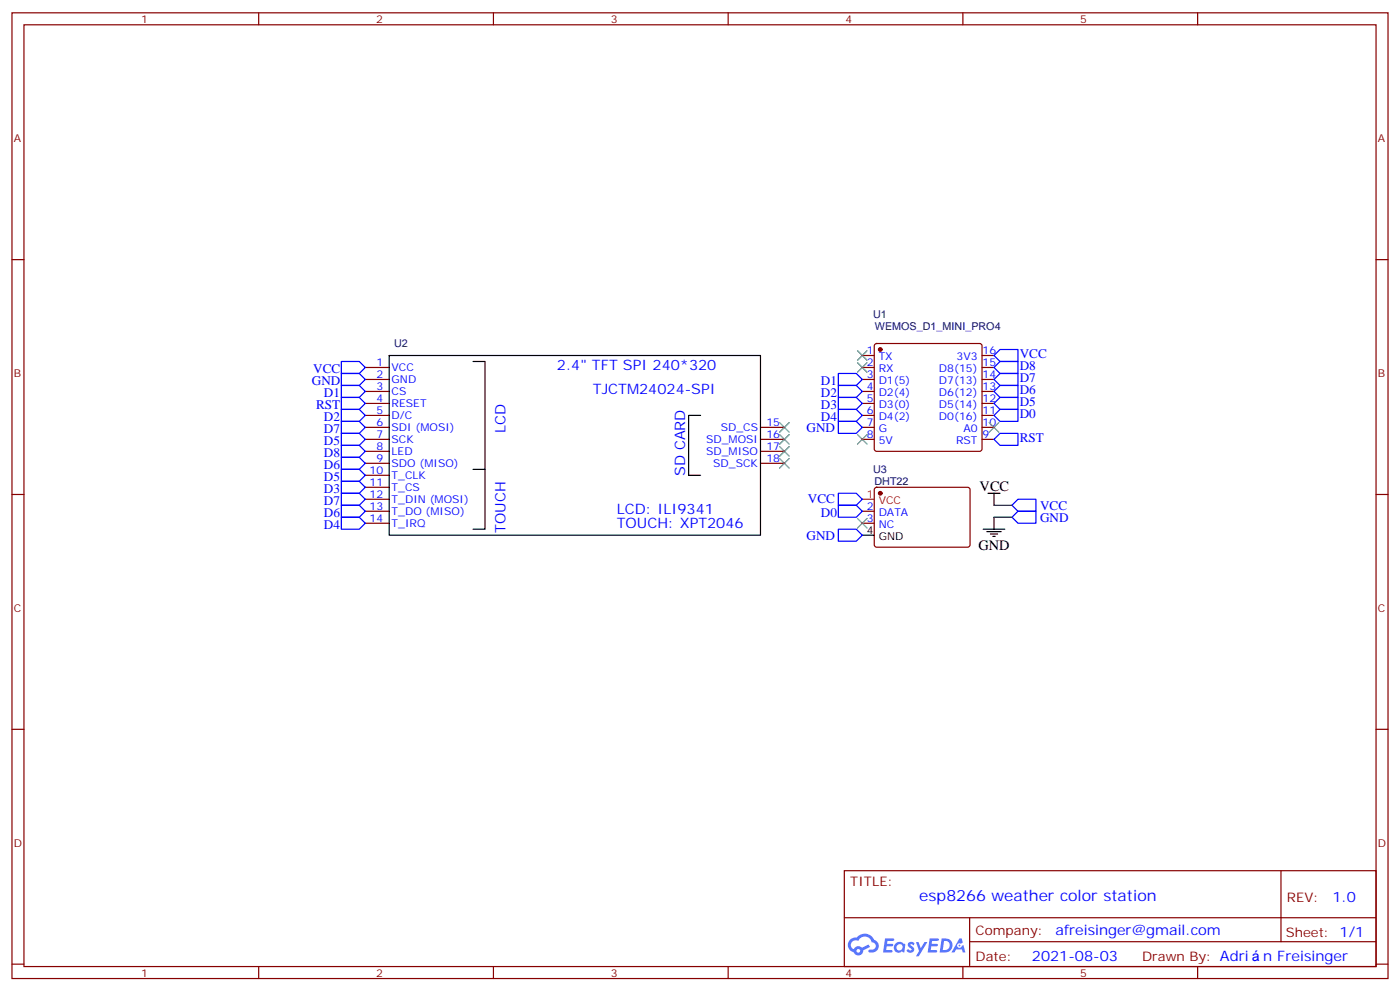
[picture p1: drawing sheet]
<svg xmlns="http://www.w3.org/2000/svg" width="412mm" height="292mm" viewBox="0 0 412 292" stroke-linecap="round" stroke-linejoin="round" font-family="sans-serif">
<g fill="none" stroke="#870000" stroke-width=".35">
<path d="M3.5 3.8h405.4v284.3h-405.4zM7.1 7.3h398.2v277.3h-398.2zM76.2 3.8v3.5M145.3 3.8v3.5M214.5 3.8v3.5M283.6 3.8v3.5M352.8 3.8v3.5M3.5 76.4h3.6M405.3 76.4h3.6M3.5 145.6h3.6M405.3 145.6h3.6M3.5 214.7h3.6"/>
<path d="M405.3 214.7h3.6M248.7 256.4h156.6v28.2h-156.6zM377.3 256.4v20.9M248.7 270.2h156.5M285.6 277.3h119.6M285.6 270.2v14.1M3.5 283.9h3.6M76.2 284.6v3.5M145.3 284.6v3.5M214.5 284.6v3.5M283.6 284.6v3.5M352.8 284.6v3.5"/>
<path d="M405.3 283.9h3.6"/>
</g>
<g fill="#5487ff">
<path d="M267.7 277.5a1.22 1.22 0 0 1 1.7 .3l-.4 .6a.47 .47 0 0 0-.3-.4 .47 .47 0 0 0-.5 .2l.1 .2a1.14 1.14 0 0 1 .8 1.7 1.14 1.14 0 0 1-1.9 0l-.2-.2 .5-.5 .7 .4a.29 .29 0 0 0 .3-.2 .29 .29 0 0 0-.2-.4 1.04 1.04 0 0 1-.6-1.7z"/>
<path d="M260.7 276.3h2.4l.3 .2-.2 .5h-1.8l-.1 .9h1.5l.3 .4-.3 .3h-1.6l-.2 1.1 1.7 .1 .2 .3-.2 .3h-2.6z"/>
<path d="M273.8 276.3h2.4l.3 .2-.1 .5h-1.8l-.2 .9h1.6l.3 .4-.4 .3h-1.6l-.1 1.1 1.7 .1 .2 .3-.2 .3h-2.6z"/>
<path d="M282.6 276.3h.7l.3 1.2-.6 .4a.69 .69 0 0 0-1 .2 .69 .69 0 0 0 .4 1 .69 .69 0 0 0 .9-.6l.5-.3 .6 2.2h-.8l-.2-.8h-1.8l-.5 .8h-.8z"/>
<path d="M269.8 277.4h.8l.6 1.8 1.1-1.8h.9l-2.6 4.2h-.8l.9-1.6z"/>
<path d="M277.4 276.3l-.6 4.1h1.3a2.11 2.11 0 0 0 2.5-2.1 2.11 2.11 0 0 0-2.5-2zM278.1 277a1.39 1.39 0 0 1 1.7 1.4 1.39 1.39 0 0 1-1.8 1.3h-.3z"/>
<path d="M263.7 277.9a1.54 1.54 0 0 0-.1 2.2 1.54 1.54 0 0 0 2.2 .1l.6 .2 .3-2.3-.2-.2h-.4a1.49 1.49 0 0 0-2.4 0zM264 278.9a.94 .94 0 0 1 1.8 0 .94 .94 0 0 1-1.8 0z"/>
<path d="M250.4 276.7a2.18 2.18 0 0 0 1.1 3.7 1.44 1.44 0 0 0 1.6 .9 1.44 1.44 0 0 0 1.2-1.5l2-1-.5-.7-1.9 .9a1.47 1.47 0 0 0-2.4 .5 1.39 1.39 0 0 1-.7-2 1.39 1.39 0 0 1 2-.4 2.12 2.12 0 0 1 2.2-1.3 2.12 2.12 0 0 1 1.9 1.7 1.14 1.14 0 0 1 1.1 1.4 1.14 1.14 0 0 1-1.7 .7 .43 .43 0 0 0-.5 .4 .43 .43 0 0 0 .4 .5 1.98 1.98 0 0 0 2.5-1.3 1.98 1.98 0 0 0-1.2-2.5 3.1 3.1 0 0 0-5.3-.7l-.9 .1zM252.3 280a.55 .55 0 0 1 1.1 0 .55 .55 0 0 1-1.1 0z"/>
<circle cx="282.6" cy="278.4" r=".26"/>
</g>
<g fill="none" stroke="#870000" stroke-width=".35">
<path d="M107.6 108.2h7.1M107.6 111.7h7.1M107.6 115.3h7.1M107.6 118.8h7.1M254 104.7h3.5M254 108.2h3.5M254 111.7h3.5M254 115.3h3.5M254 118.8h3.5M257.8 101.3l.4-.2h30.4l.5 .2 .2 .5v30.4l-.3 .5-.4 .2h-30.4l-.5-.2-.2-.5v-30.4zM289.3 104.7h3.5M289.3 108.2h3.5"/>
<path d="M289.3 111.7h3.5M289.3 115.3h3.5M289.3 118.8h3.5M107.6 122.3h7.1M107.6 125.8h7.1M107.6 129.4h7.1M107.6 132.9h7.1M107.6 136.4h7.1M107.6 139.9h7.1M224 125.8h7.1M224 129.4h7.1M224 132.9h7.1"/>
<path d="M224 136.4h7.1M254 122.3h3.5M254 125.8h3.5M254 129.4h3.5M289.3 122.3h3.5M289.3 125.8h3.5M289.3 129.4h3.5M107.6 143.5h7.1M107.6 147h7.1M107.6 150.5h7.1M107.6 154.1h7.1M254 150.5h3.5"/>
<path d="M254 154.1h3.5M257.8 143.7l.4-.2h27.1l.5 .7-.1 16.5-.7 .4-27-.1-.5-.6v-16.2z"/>
</g>
<g fill="#870000" stroke="#870000" stroke-width=".35">
<circle cx="259.3" cy="102.9" r=".53"/>
<circle cx="259.3" cy="145.2" r=".53"/>
</g>
<g fill="none" stroke="#00f" stroke-width=".35">
<path d="M100.5 117h5.3l1.8 1.8-1.8 1.7h-5.3zM100.5 113.5h5.3l1.8 1.8-1.8 1.7h-5.3zM100.5 110h5.3l1.8 1.7-1.8 1.8h-5.3zM100.5 106.4h5.3l1.8 1.8-1.8 1.8h-5.3zM246.9 117h5.3l1.8 1.8-1.8 1.7h-5.3zM246.9 113.5h5.3l1.8 1.8-1.8 1.7h-5.3zM246.9 110h5.3l1.8 1.7-1.8 1.8h-5.3zM292.8 115.3l1.8-1.8h5.3v3.5h-5.3zM294.6 110h5.3v3.5h-5.3l-1.8-1.8zM294.6 117h5.3v3.5h-5.3l-1.8-1.7zM294.6 106.4h5.3v3.6h-5.3l-1.8-1.8zM294.6 102.9h5.3v3.5h-5.3l-1.8-1.7z"/>
<path d="M100.5 138.2h5.3l1.8 1.7-1.8 1.8h-5.3zM100.5 134.7h5.3l1.8 1.7-1.8 1.8h-5.3zM100.5 131.1h5.3l1.8 1.8-1.8 1.8h-5.3zM100.5 127.6h5.3l1.8 1.8-1.8 1.7h-5.3zM100.5 124.1h5.3l1.8 1.7-1.8 1.8h-5.3zM100.5 120.5h5.3l1.8 1.8-1.8 1.8h-5.3zM246.9 120.5h5.3l1.8 1.8-1.8 1.8h-5.3zM246.9 124.1h5.3l1.8 1.7-1.8 1.8h-5.3zM292.8 129.4l1.8-1.8h5.3v3.5h-5.3zM292.8 122.3l1.8-1.8h5.3v3.6h-5.3zM100.5 152.3h5.3l1.8 1.8-1.8 1.7h-5.3zM100.5 148.8h5.3l1.8 1.7-1.8 1.8h-5.3z"/>
<path d="M100.5 145.2h5.3l1.8 1.8-1.8 1.8h-5.3zM100.5 141.7h5.3l1.8 1.8-1.8 1.7h-5.3zM246.9 145.2h5.3l1.8 1.8-1.8 1.8h-5.3zM246.9 155.8h5.3l1.8 1.8-1.8 1.7h-5.3zM246.9 148.8h5.3l1.8 1.7-1.8 1.8h-5.3zM298.1 152.3l1.8-1.8h5.3v3.6h-5.3zM298.1 148.8l1.8-1.8h5.3v3.5h-5.3z"/>
</g>
<path d="M114.7 104.7h109.3v52.9h-109.3zM139.3 106.4h3.6v31.8h-3.6M142.9 138.2v17.6h-3.6M206.4 122.3h-3.6v17.6h3.6M254 157.6h3.5M289.6 155.8h6.4M290.7 156.5h4.2M291 145.2h3.6M291.7 157.2h2.2M292.5 157.9h.7M292.8 145.2v3.6M292.8 152.3v3.5" fill="none" stroke="#000" stroke-width=".35"/>
<path d="M292.8 148.8h5.3M292.8 152.3h5.3" fill="none" stroke="#008700" stroke-width=".35"/>
<g fill="none" stroke="#3c3" stroke-width=".35">
<path d="M252.6 103.3l2.8 2.8M252.6 106.8l2.8 2.8M255.4 103.3l-2.8 2.8M255.4 106.8l-2.8 2.8M229.7 124.4l2.8 2.8M229.7 128l2.8 2.8M229.7 131.5l2.8 2.8M229.7 135l2.8 2.8M232.5 124.4l-2.8 2.8M232.5 128l-2.8 2.8M232.5 131.5l-2.8 2.8M232.5 135l-2.8 2.8"/>
<path d="M252.6 128l2.8 2.8M255.4 128l-2.8 2.8M291.4 124.4l2.8 2.8M294.2 124.4l-2.8 2.8M252.6 152.6l2.8 2.9M255.4 152.6l-2.8 2.9"/>
</g>
<path d="M254 147h3.5" fill="none" stroke="#f00" stroke-width=".35"/>
<text font-size="4.6" fill="#00f" x="270.8" y="265.4">esp8266 weather color station</text>
<g font-size="4.2" fill="#00f">
<text x="164" y="108.9">2.4&quot; TFT SPI 240*320</text>
<text x="174.6" y="116">TJCTM24024-SPI</text>
<text x="148.9" y="127.4" transform="rotate(-90 148.9 127.4)">LCD</text>
<text x="201.8" y="140.2" transform="rotate(-90 201.8 140.2)">SD CARD</text>
<text x="181.7" y="151.2">LCD: ILI9341</text>
<text x="181.7" y="155.5">TOUCH: XPT2046</text>
<text x="148.9" y="156.9" transform="rotate(-90 148.9 156.9)">TOUCH</text>
<text x="392.5" y="265.6">1.0</text>
<text x="310.9" y="275.2">afreisinger@gmail.com</text>
<text x="304" y="283">2021-08-03</text>
<text x="372.1" y="282.9">n Freisinger</text>
</g>
<g font-size="4.2">
<text x="288.6" y="144.5">VCC</text>
<text x="288.2" y="161.9">GND</text>
</g>
<g font-size="3.9" fill="#00f">
<text x="300.4" y="105.5">VCC</text>
<text x="91.9" y="113.5">GND</text>
<text x="92.3" y="109.9">VCC</text>
<text x="241.8" y="113.5">D1</text>
<text x="300.4" y="112.5">D7</text>
<text x="300.4" y="109">D8</text>
<text x="95.4" y="117">D1</text>
<text x="241.8" y="117">D2</text>
<text x="300.4" y="119.6">D5</text>
<text x="300.4" y="116">D6</text>
<text x="93.1" y="120.5">RST</text>
<text x="95.4" y="124">D2</text>
<text x="241.8" y="124.1">D4</text>
<text x="241.8" y="120.5">D3</text>
<text x="300.4" y="123.1">D0</text>
<text x="95.4" y="131.1">D5</text>
<text x="95.4" y="127.6">D7</text>
<text x="237.6" y="127.1">GND</text>
<text x="300.4" y="130.2">RST</text>
<text x="95.4" y="134.6">D8</text>
<text x="95.4" y="141.7">D5</text>
<text x="95.4" y="138.1">D6</text>
<text x="95.4" y="148.7">D7</text>
<text x="95.4" y="145.2">D3</text>
<text x="238" y="148.2">VCC</text>
<text x="95.4" y="152.3">D6</text>
<text x="95.4" y="155.8">D4</text>
<text x="241.8" y="152.3">D0</text>
<text x="306.4" y="153.6">GND</text>
<text x="306.4" y="150">VCC</text>
<text x="237.6" y="158.9">GND</text>
</g>
<g font-size="3.9" fill="#800">
<text x="250.5" y="260.9">TITLE:</text>
<text x="379.1" y="265.6">REV:</text>
<text x="287.4" y="275.1">Company:</text>
<text x="378.7" y="275.8">Sheet: 1/1</text>
<text x="287.4" y="282.8">Date:</text>
<text x="336.4" y="282.9">Drawn By: Adri</text>
</g>
<g font-size="3.2" fill="#800">
<text x="41.6" y="6.8">1</text>
<text x="110.8" y="6.8">2</text>
<text x="179.9" y="6.8">3</text>
<text x="249.1" y="6.8">4</text>
<text x="318.2" y="6.8">5</text>
<text x="4.1" y="41.9">A</text>
<text x="405.9" y="41.9">A</text>
<text x="4.1" y="111">B</text>
<text x="405.9" y="111">B</text>
<text x="4.1" y="180.2">C</text>
<text x="405.9" y="180.2">C</text>
<text x="4.1" y="249.3">D</text>
<text x="405.9" y="249.3">D</text>
<text x="41.6" y="287.6">1</text>
<text x="110.8" y="287.6">2</text>
<text x="179.9" y="287.6">3</text>
<text x="249.1" y="287.6">4</text>
<text x="318.2" y="287.6">5</text>
</g>
<g font-size="3.2" fill="#000080">
<text x="257.2" y="93.5">U1</text>
<text x="257.7" y="97">WEMOS_D1_MINI_PRO4</text>
<text x="116.1" y="102.3">U2</text>
<text x="257.2" y="139.3">U3</text>
<text x="257.6" y="142.8">DHT22</text>
</g>
<g font-size="3.2" fill="#00f">
<text x="110.9" y="107.8">1</text>
<text x="255.3" y="104.3">1</text>
<text x="255.3" y="107.8">2</text>
<text x="258.8" y="106.1">TX</text>
<text x="281.8" y="106.1">3V3</text>
<text x="289.5" y="107.8">15</text>
<text x="289.5" y="104.3">16</text>
<text x="110.9" y="111.4">2</text>
<text x="115.4" y="109.3">VCC</text>
<text x="115.4" y="112.8">GND</text>
<text x="255.3" y="111.4">3</text>
<text x="258.8" y="109.6">RX</text>
<text x="258.8" y="113.1">D1(5)</text>
<text x="276.6" y="113.1">D7(13)</text>
<text x="276.6" y="109.6">D8(15)</text>
<text x="289.5" y="111.4">14</text>
<text x="110.9" y="114.9">3</text>
<text x="110.9" y="118.4">4</text>
<text x="115.4" y="116.3">CS</text>
<text x="115.4" y="119.8">RESET</text>
<text x="255.3" y="114.9">4</text>
<text x="255.3" y="118.4">5</text>
<text x="258.8" y="116.7">D2(4)</text>
<text x="276.6" y="116.7">D6(12)</text>
<text x="289.5" y="118.4">12</text>
<text x="289.5" y="114.9">13</text>
<text x="110.9" y="122">5</text>
<text x="110.9" y="125.5">6</text>
<text x="115.4" y="123.4">D/C</text>
<text x="225.8" y="125.5">15</text>
<text x="255.3" y="122">6</text>
<text x="255.3" y="125.5">7</text>
<text x="258.8" y="120.2">D3(0)</text>
<text x="258.8" y="123.7">D4(2)</text>
<text x="276.6" y="123.7">D0(16)</text>
<text x="276.6" y="120.2">D5(14)</text>
<text x="289.5" y="125.5">10</text>
<text x="289.5" y="122">11</text>
<text x="110.9" y="129">7</text>
<text x="115.4" y="126.9">SDI (MOSI)</text>
<text x="115.4" y="130.4">SCK</text>
<text x="208" y="130.4">SD_MOSI</text>
<text x="212.3" y="126.9">SD_CS</text>
<text x="225.8" y="129">16</text>
<text x="255.3" y="129">8</text>
<text x="258.8" y="127.2">G</text>
<text x="258.8" y="130.8">5V</text>
<text x="281.6" y="130.8">RST</text>
<text x="283.8" y="127.2">A0</text>
<text x="289.5" y="129">9</text>
<text x="110.9" y="132.5">8</text>
<text x="110.9" y="136.1">9</text>
<text x="115.4" y="133.9">LED</text>
<text x="115.4" y="137.5">SDO (MISO)</text>
<text x="208" y="133.9">SD_MISO</text>
<text x="210.1" y="137.5">SD_SCK</text>
<text x="225.8" y="132.5">17</text>
<text x="225.8" y="136.1">18</text>
<text x="108.9" y="139.6">10</text>
<text x="108.9" y="143.1">11</text>
<text x="115.4" y="141">T_CLK</text>
<text x="108.9" y="146.6">12</text>
<text x="115.4" y="144.5">T_CS</text>
<text x="115.4" y="148.1">T_DIN (MOSI)</text>
<text x="108.9" y="150.2">13</text>
<text x="108.9" y="153.7">14</text>
<text x="115.4" y="151.6">T_DO (MISO)</text>
<text x="115.4" y="155.1">T_IRQ</text>
<text x="255.3" y="150.2">2</text>
<text x="255.3" y="153.7">3</text>
<text x="258.8" y="151.9">DATA</text>
<text x="258.8" y="155.5">NC</text>
</g>
<g font-size="3.2" fill="#f00">
<text x="255.3" y="146.6">1</text>
<text x="258.8" y="148.4">VCC</text>
</g>
<g font-size="3.2">
<text x="255.3" y="157.2">4</text>
<text x="258.8" y="159">GND</text>
</g>
</svg>
